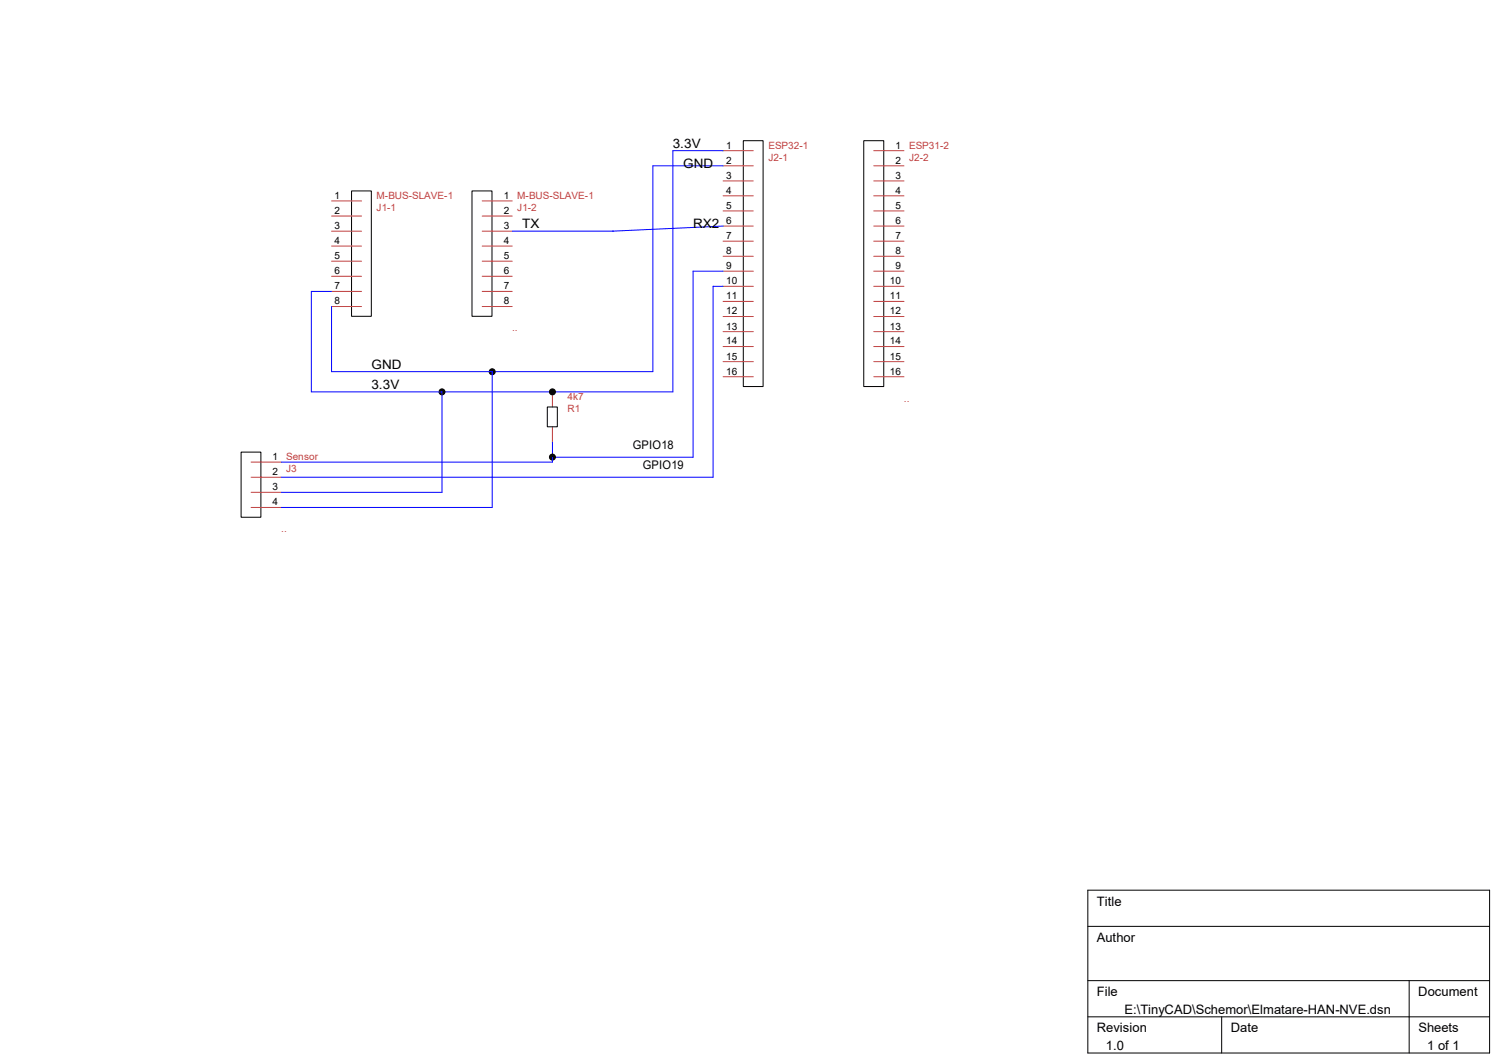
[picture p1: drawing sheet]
<svg xmlns="http://www.w3.org/2000/svg" width="297mm" height="210mm" viewBox="0 0 297 210" stroke-linecap="round" stroke-linejoin="round" font-family="sans-serif">
<path d="M69.9 38h4v24.9h-4zM93.9 38h4v24.9h-4zM147.9 28h3.9v48.9h-3.9zM171.8 28h4v48.9h-4zM48 89.9h3.9v13h-3.9zM108.9 80.9h2v4h-2zM216.4 177h79.9v32.4h-79.9zM216.4 184.2h79.9M216.4 195h79.9M280.3 195v14.4M216.4 202.2h79.9M243 202.2v7.2" fill="none" stroke="#000" stroke-width=".2"/>
<g fill="none" stroke="#c04040" stroke-width=".2">
<path d="M66 40h5.9M95.9 40h6M143.8 30h6.1M143.8 33h6.1M143.8 36h6.1M143.8 38.9h6.1M173.8 30h6M173.8 33h6M173.8 36h6M173.8 38.9h6M66 43h5.9M66 46h5.9"/>
<path d="M66 48.9h5.9M66 51.9h5.9M66 54.9h5.9M66 58h5.9M95.9 43h6M95.9 46h6M95.9 48.9h6M95.9 51.9h6M95.9 54.9h6M95.9 58h6M143.8 42h6.1M143.8 45h6.1"/>
<path d="M143.8 48h6.1M143.8 51h6.1M143.8 53.9h6.1M143.8 56.9h6.1M143.8 59.9h6.1M173.8 42h6M173.8 45h6M173.8 48h6M173.8 51h6M173.8 53.9h6M173.8 56.9h6M173.8 59.9h6"/>
<path d="M66 61h5.9M95.9 61h6M109.9 77.9v3M143.8 62.9h6.1M143.8 66h6.1M143.8 68.9h6.1M143.8 71.9h6.1M143.8 74.9h6.1M173.8 62.9h6M173.8 66h6M173.8 68.9h6M173.8 71.9h6"/>
<path d="M173.8 74.9h6M50 91.9h6M50 94.9h6M50 97.9h6M109.9 84.9v3M50 100.9h6"/>
</g>
<path d="M143.8 33h-13.9v40.9h-63.9v-12.9M143.8 30h-9.9v47.9h-72v-19.9h4.1M101.9 46h20M121.9 46h.1M143.8 45l-21.9 1M143.8 53.9h-5.9v37h-28M143.8 56.9h-1.9v38h-85.9M87.9 77.9v20h-31.9M97.9 73.9v27h-41.9M109.9 87.9v4h-53.9" fill="none" stroke="#00f" stroke-width=".2"/>
<g fill="#000" stroke="#000" stroke-width=".2">
<circle cx="87.9" cy="77.9" r=".59"/>
<circle cx="97.9" cy="73.9" r=".59"/>
<circle cx="109.9" cy="77.9" r=".59"/>
<circle cx="109.9" cy="90.9" r=".59"/>
</g>
<g font-size="2.6">
<text x="133.9" y="29.4">3.3V</text>
<text x="135.9" y="33.4">GND</text>
<text x="103.9" y="45.4">TX</text>
<text x="137.9" y="45.4">RX2</text>
<text x="73.9" y="77.4">3.3V</text>
<text x="73.9" y="73.4">GND</text>
<text x="218.2" y="180.1">Title</text>
<text x="218.2" y="187.3">Author</text>
<text x="218.2" y="198.1">File</text>
<text x="223.7" y="201.7">E:\TinyCAD\Schemor\Elmatare-HAN-NVE.dsn</text>
<text x="282.2" y="198.1">Document</text>
<text x="218.2" y="205.3">Revision</text>
<text x="220" y="208.9">1.0</text>
<text x="244.9" y="205.3">Date</text>
<text x="282.2" y="205.3">Sheets</text>
<text x="283.9" y="208.9">1 of 1</text>
</g>
<g font-size="2.4">
<text x="125.9" y="89.4">GPIO18</text>
<text x="127.9" y="93.3">GPIO19</text>
</g>
<g font-size="2">
<text x="144.5" y="29.5">1</text>
<text x="178.1" y="29.5">1</text>
<text x="144.5" y="32.6">2</text>
<text x="144.5" y="35.6">3</text>
<text x="178.1" y="32.6">2</text>
<text x="178.1" y="35.6">3</text>
<text x="66.5" y="39.5">1</text>
<text x="100.2" y="39.5">1</text>
<text x="144.5" y="38.5">4</text>
<text x="144.5" y="41.5">5</text>
<text x="178.1" y="38.5">4</text>
<text x="178.1" y="41.5">5</text>
<text x="66.5" y="42.5">2</text>
<text x="66.5" y="45.6">3</text>
<text x="100.2" y="42.5">2</text>
<text x="100.2" y="45.6">3</text>
<text x="144.5" y="44.5">6</text>
<text x="144.5" y="47.5">7</text>
<text x="178.1" y="44.5">6</text>
<text x="178.1" y="47.5">7</text>
<text x="66.5" y="48.5">4</text>
<text x="66.5" y="51.5">5</text>
<text x="100.2" y="48.5">4</text>
<text x="100.2" y="51.5">5</text>
<text x="144.5" y="50.5">8</text>
<text x="144.5" y="53.5">9</text>
<text x="178.1" y="50.5">8</text>
<text x="178.1" y="53.5">9</text>
<text x="66.5" y="54.5">6</text>
<text x="66.5" y="57.5">7</text>
<text x="100.2" y="54.5">6</text>
<text x="100.2" y="57.5">7</text>
<text x="144.5" y="56.5">10</text>
<text x="144.5" y="59.5">11</text>
<text x="177" y="56.5">10</text>
<text x="177" y="59.5">11</text>
<text x="66.5" y="60.5">8</text>
<text x="100.2" y="60.5">8</text>
<text x="144.5" y="62.5">12</text>
<text x="144.5" y="65.5">13</text>
<text x="177" y="62.5">12</text>
<text x="177" y="65.5">13</text>
<text x="144.5" y="68.5">14</text>
<text x="144.5" y="71.5">15</text>
<text x="177" y="68.5">14</text>
<text x="177" y="71.5">15</text>
<text x="144.5" y="74.5">16</text>
<text x="177" y="74.5">16</text>
<text x="54.2" y="91.5">1</text>
<text x="54.2" y="94.5">2</text>
<text x="54.2" y="97.5">3</text>
<text x="54.2" y="100.5">4</text>
</g>
<g font-size="2" fill="#c04040">
<text x="152.9" y="29.5">ESP32-1</text>
<text x="180.8" y="29.5">ESP31-2</text>
<text x="152.9" y="32">J2-1</text>
<text x="180.8" y="32">J2-2</text>
<text x="74.9" y="42">J1-1</text>
<text x="74.9" y="39.5">M-BUS-SLAVE-1</text>
<text x="102.9" y="42">J1-2</text>
<text x="102.9" y="39.5">M-BUS-SLAVE-1</text>
<text x="101.9" y="65.9">..</text>
<text x="112.9" y="81.9">R1</text>
<text x="112.9" y="79.5">4k7</text>
<text x="179.8" y="79.9">..</text>
<text x="56.9" y="93.9">J3</text>
<text x="56.9" y="91.5">Sensor</text>
<text x="56" y="105.9">..</text>
</g>
</svg>
